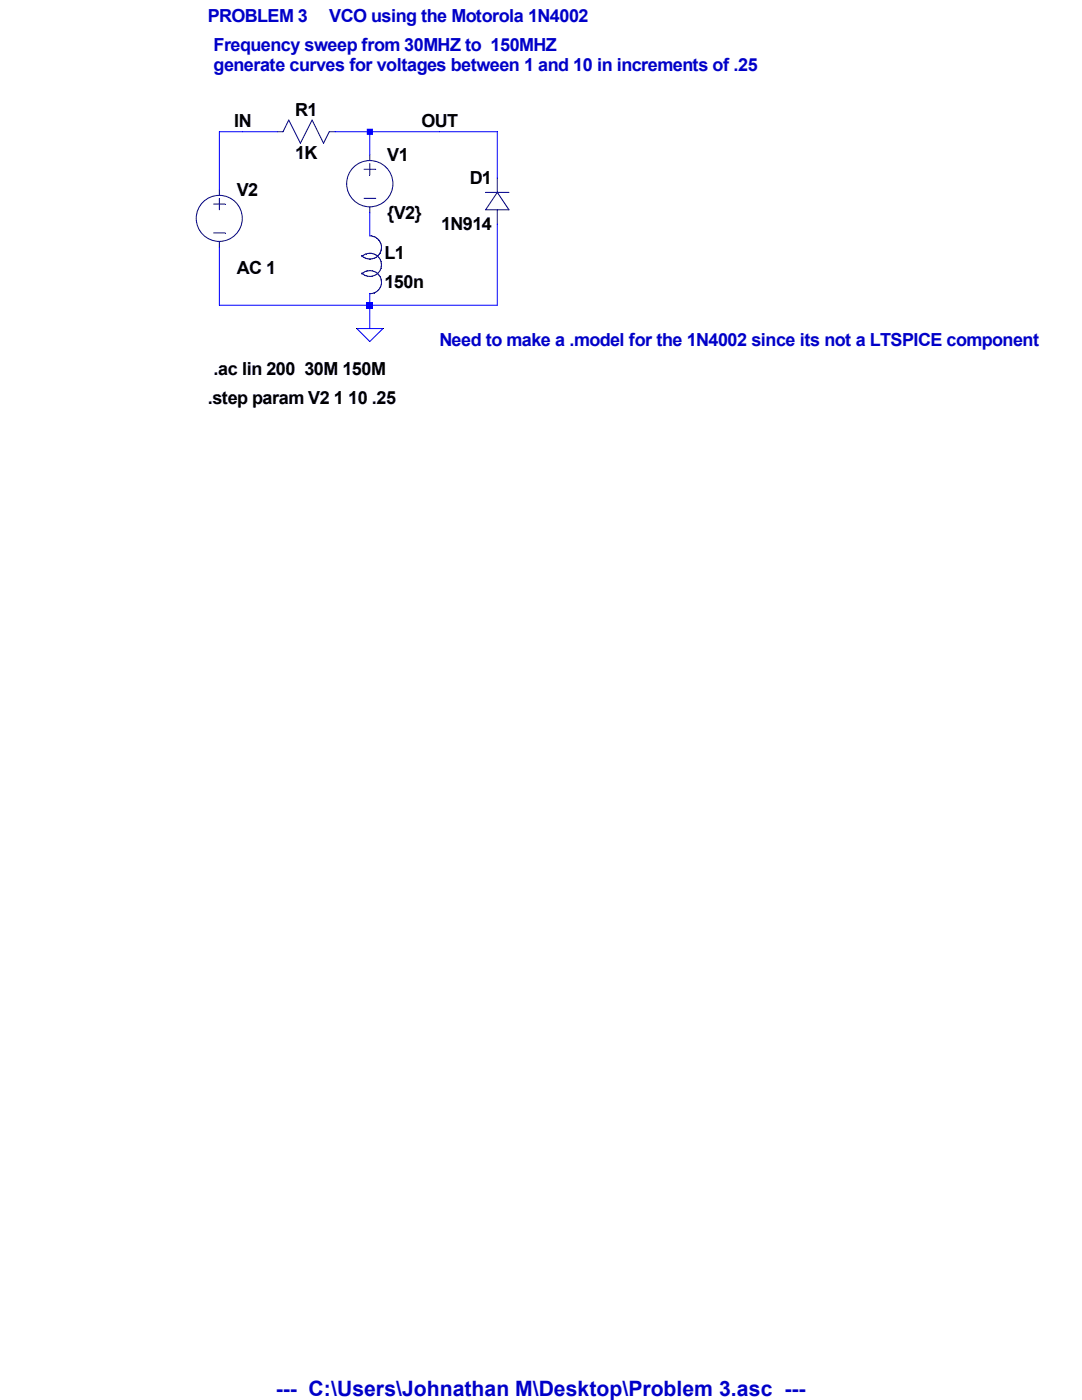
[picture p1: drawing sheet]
<svg xmlns="http://www.w3.org/2000/svg" width="216mm" height="279mm" viewBox="0 0 216 279" stroke-linecap="round" stroke-linejoin="round" font-family="sans-serif">
<path d="M65.7 26.3h1.2" fill="none" stroke="#00007f" stroke-width=".2"/>
<path d="M65.7 26.3l-1.1 2.3" fill="none" stroke="#00007f" stroke-width=".2"/>
<path d="M62.3 24l2.3 4.6" fill="none" stroke="#00007f" stroke-width=".2"/>
<path d="M62.3 24l-2.4 4.6" fill="none" stroke="#00007f" stroke-width=".2"/>
<path d="M57.6 24l2.3 4.6" fill="none" stroke="#00007f" stroke-width=".2"/>
<path d="M55.3 26.3h1.2" fill="none" stroke="#00007f" stroke-width=".2"/>
<path d="M57.6 24l-1.1 2.3" fill="none" stroke="#00007f" stroke-width=".2"/>
<path d="M72.6 33.8h2.4" fill="none" stroke="#00007f" stroke-width=".2"/>
<path d="M72.6 39.6h2.4" fill="none" stroke="#00007f" stroke-width=".2"/>
<path d="M73.8 32.6v2.3" fill="none" stroke="#00007f" stroke-width=".2"/>
<path d="M73.8 41.3v1.2" fill="none" stroke="#00007f" stroke-width=".2"/>
<path d="M73.8 30.9v1.1" fill="none" stroke="#00007f" stroke-width=".2"/>
<g fill="none" stroke="#00007f" stroke-width=".2">
<path d="M96.9 38.4h4.7"/>
<circle cx="73.8" cy="36.7" r="4.6"/>
</g>
<path d="M96.9 41.9h4.7" fill="none" stroke="#00007f" stroke-width=".2"/>
<path d="M99.2 38.4l-2.3 3.5" fill="none" stroke="#00007f" stroke-width=".2"/>
<path d="M99.2 38.4l2.4 3.5" fill="none" stroke="#00007f" stroke-width=".2"/>
<path d="M99.2 41.9v2.8" fill="none" stroke="#00007f" stroke-width=".2"/>
<path d="M99.2 35.5v2.9" fill="none" stroke="#00007f" stroke-width=".2"/>
<path d="M72.4 51l-.2 .2" fill="none" stroke="#00007f" stroke-width=".2"/>
<path d="M72.7 50.8l-.3 .2" fill="none" stroke="#00007f" stroke-width=".2"/>
<path d="M73 50.7l-.3 .1" fill="none" stroke="#00007f" stroke-width=".2"/>
<path d="M73.4 50.6l-.4 .1" fill="none" stroke="#00007f" stroke-width=".2"/>
<path d="M73.7 50.5l-.3 .1" fill="none" stroke="#00007f" stroke-width=".2"/>
<path d="M73.7 50.5h.3" fill="none" stroke="#00007f" stroke-width=".2"/>
<path d="M74 50.5l.4 .1" fill="none" stroke="#00007f" stroke-width=".2"/>
<path d="M74.4 50.6l.3 .1" fill="none" stroke="#00007f" stroke-width=".2"/>
<path d="M74.7 50.7l.3 .2" fill="none" stroke="#00007f" stroke-width=".2"/>
<path d="M75 50.9l.3 .2" fill="none" stroke="#00007f" stroke-width=".2"/>
<path d="M75.3 51.1l.2 .2" fill="none" stroke="#00007f" stroke-width=".2"/>
<path d="M75.5 51.3l.2 .3" fill="none" stroke="#00007f" stroke-width=".2"/>
<path d="M75.7 51.6l.2 .3" fill="none" stroke="#00007f" stroke-width=".2"/>
<path d="M75.9 51.9l.1 .3" fill="none" stroke="#00007f" stroke-width=".2"/>
<path d="M76 52.2l.1 .3" fill="none" stroke="#00007f" stroke-width=".2"/>
<path d="M76.1 52.5v.3" fill="none" stroke="#00007f" stroke-width=".2"/>
<path d="M76.1 52.8v.4" fill="none" stroke="#00007f" stroke-width=".2"/>
<path d="M76.1 53.2l-.1 .3" fill="none" stroke="#00007f" stroke-width=".2"/>
<path d="M76 53.5l-.1 .3" fill="none" stroke="#00007f" stroke-width=".2"/>
<path d="M75.9 53.8l-.2 .3" fill="none" stroke="#00007f" stroke-width=".2"/>
<path d="M75.7 54.1l-.2 .3" fill="none" stroke="#00007f" stroke-width=".2"/>
<path d="M75.5 54.4l-.2 .3" fill="none" stroke="#00007f" stroke-width=".2"/>
<path d="M75.3 54.7l-.3 .1" fill="none" stroke="#00007f" stroke-width=".2"/>
<path d="M75 54.8l-.3 .2" fill="none" stroke="#00007f" stroke-width=".2"/>
<path d="M74.7 55l-.3 .1" fill="none" stroke="#00007f" stroke-width=".2"/>
<path d="M74.4 55.1l-.4 .1" fill="none" stroke="#00007f" stroke-width=".2"/>
<path d="M73.7 55.2h.3" fill="none" stroke="#00007f" stroke-width=".2"/>
<path d="M73.4 55.1l.3 .1" fill="none" stroke="#00007f" stroke-width=".2"/>
<path d="M73 55l.4 .1" fill="none" stroke="#00007f" stroke-width=".2"/>
<path d="M72.7 54.9l.3 .1" fill="none" stroke="#00007f" stroke-width=".2"/>
<path d="M72.4 54.7l.3 .2" fill="none" stroke="#00007f" stroke-width=".2"/>
<path d="M72.2 54.5l.2 .2" fill="none" stroke="#00007f" stroke-width=".2"/>
<path d="M72.4 54.5l-.2 .2" fill="none" stroke="#00007f" stroke-width=".2"/>
<path d="M72.6 54.4l-.2 .1" fill="none" stroke="#00007f" stroke-width=".2"/>
<path d="M72.9 54.2l-.3 .2" fill="none" stroke="#00007f" stroke-width=".2"/>
<path d="M73.2 54.1l-.3 .1" fill="none" stroke="#00007f" stroke-width=".2"/>
<path d="M73.4 54.1h-.2" fill="none" stroke="#00007f" stroke-width=".2"/>
<path d="M73.7 54l-.3 .1" fill="none" stroke="#00007f" stroke-width=".2"/>
<path d="M73.7 54h.3" fill="none" stroke="#00007f" stroke-width=".2"/>
<path d="M74 54l.3 .1" fill="none" stroke="#00007f" stroke-width=".2"/>
<path d="M74.3 54.1h.2" fill="none" stroke="#00007f" stroke-width=".2"/>
<path d="M74.5 54.1l.3 .1" fill="none" stroke="#00007f" stroke-width=".2"/>
<path d="M74.8 54.2l.3 .2" fill="none" stroke="#00007f" stroke-width=".2"/>
<path d="M75.1 54.4l.2 .1" fill="none" stroke="#00007f" stroke-width=".2"/>
<path d="M75.3 54.5l.2 .2" fill="none" stroke="#00007f" stroke-width=".2"/>
<path d="M75.5 54.7l.1 .2" fill="none" stroke="#00007f" stroke-width=".2"/>
<path d="M75.6 54.9l.2 .3" fill="none" stroke="#00007f" stroke-width=".2"/>
<path d="M75.8 55.2l.1 .2" fill="none" stroke="#00007f" stroke-width=".2"/>
<path d="M75.9 55.4l.1 .3" fill="none" stroke="#00007f" stroke-width=".2"/>
<path d="M76 55.7l.1 .3" fill="none" stroke="#00007f" stroke-width=".2"/>
<path d="M76.1 56v.3" fill="none" stroke="#00007f" stroke-width=".2"/>
<path d="M76.1 56.3v.3" fill="none" stroke="#00007f" stroke-width=".2"/>
<path d="M76.1 56.6v.2" fill="none" stroke="#00007f" stroke-width=".2"/>
<path d="M76.1 56.8l-.1 .3" fill="none" stroke="#00007f" stroke-width=".2"/>
<path d="M76 57.1l-.1 .3" fill="none" stroke="#00007f" stroke-width=".2"/>
<path d="M75.9 57.4l-.2 .2" fill="none" stroke="#00007f" stroke-width=".2"/>
<path d="M75.7 57.6l-.1 .2" fill="none" stroke="#00007f" stroke-width=".2"/>
<path d="M75.6 57.8l-.2 .2" fill="none" stroke="#00007f" stroke-width=".2"/>
<path d="M75.4 58l-.3 .2" fill="none" stroke="#00007f" stroke-width=".2"/>
<path d="M75.1 58.2l-.2 .1" fill="none" stroke="#00007f" stroke-width=".2"/>
<path d="M74.9 58.3l-.3 .2" fill="none" stroke="#00007f" stroke-width=".2"/>
<path d="M74.6 58.5h-.2" fill="none" stroke="#00007f" stroke-width=".2"/>
<path d="M74.4 58.5l-.3 .1" fill="none" stroke="#00007f" stroke-width=".2"/>
<path d="M74.1 58.6h-.3" fill="none" stroke="#00007f" stroke-width=".2"/>
<path d="M73.8 47.1h.3" fill="none" stroke="#00007f" stroke-width=".2"/>
<path d="M74.1 47.1l.3 .1" fill="none" stroke="#00007f" stroke-width=".2"/>
<path d="M74.4 47.2h.2" fill="none" stroke="#00007f" stroke-width=".2"/>
<path d="M74.6 47.2l.3 .1" fill="none" stroke="#00007f" stroke-width=".2"/>
<path d="M74.9 47.3l.2 .2" fill="none" stroke="#00007f" stroke-width=".2"/>
<path d="M75.1 47.5l.3 .2" fill="none" stroke="#00007f" stroke-width=".2"/>
<path d="M75.4 47.7l.2 .2" fill="none" stroke="#00007f" stroke-width=".2"/>
<path d="M75.6 47.9l.1 .2" fill="none" stroke="#00007f" stroke-width=".2"/>
<path d="M75.7 48.1l.2 .2" fill="none" stroke="#00007f" stroke-width=".2"/>
<path d="M75.9 48.3l.1 .3" fill="none" stroke="#00007f" stroke-width=".2"/>
<path d="M76 48.6l.1 .3" fill="none" stroke="#00007f" stroke-width=".2"/>
<path d="M76.1 48.9v.2" fill="none" stroke="#00007f" stroke-width=".2"/>
<path d="M76.1 49.1v.3" fill="none" stroke="#00007f" stroke-width=".2"/>
<path d="M76.1 49.4v.3" fill="none" stroke="#00007f" stroke-width=".2"/>
<path d="M76.1 49.7l-.1 .3" fill="none" stroke="#00007f" stroke-width=".2"/>
<path d="M76 50l-.1 .2" fill="none" stroke="#00007f" stroke-width=".2"/>
<path d="M75.9 50.2l-.1 .3" fill="none" stroke="#00007f" stroke-width=".2"/>
<path d="M75.8 50.5l-.2 .3" fill="none" stroke="#00007f" stroke-width=".2"/>
<path d="M75.6 50.8l-.1 .2" fill="none" stroke="#00007f" stroke-width=".2"/>
<path d="M75.5 51l-.2 .2" fill="none" stroke="#00007f" stroke-width=".2"/>
<path d="M75.3 51.2l-.2 .2" fill="none" stroke="#00007f" stroke-width=".2"/>
<path d="M75.1 51.4l-.3 .1" fill="none" stroke="#00007f" stroke-width=".2"/>
<path d="M74.8 51.5l-.3 .1" fill="none" stroke="#00007f" stroke-width=".2"/>
<path d="M74.5 51.6h-.2" fill="none" stroke="#00007f" stroke-width=".2"/>
<path d="M74.3 51.6l-.3 .1" fill="none" stroke="#00007f" stroke-width=".2"/>
<path d="M73.7 51.7h.3" fill="none" stroke="#00007f" stroke-width=".2"/>
<path d="M73.4 51.6l.3 .1" fill="none" stroke="#00007f" stroke-width=".2"/>
<path d="M73.2 51.6h.2" fill="none" stroke="#00007f" stroke-width=".2"/>
<path d="M72.9 51.5l.3 .1" fill="none" stroke="#00007f" stroke-width=".2"/>
<path d="M72.6 51.4l.3 .1" fill="none" stroke="#00007f" stroke-width=".2"/>
<path d="M72.4 51.2l.2 .2" fill="none" stroke="#00007f" stroke-width=".2"/>
<path d="M72.2 51l.2 .2" fill="none" stroke="#00007f" stroke-width=".2"/>
<path d="M42.6 40.7h2.3" fill="none" stroke="#00007f" stroke-width=".2"/>
<path d="M42.6 46.5h2.3" fill="none" stroke="#00007f" stroke-width=".2"/>
<path d="M43.8 39.6v2.3" fill="none" stroke="#00007f" stroke-width=".2"/>
<path d="M43.8 48.2v1.2" fill="none" stroke="#00007f" stroke-width=".2"/>
<path d="M43.8 37.8v1.2" fill="none" stroke="#00007f" stroke-width=".2"/>
<circle cx="43.8" cy="43.6" r="4.6" fill="none" stroke="#00007f" stroke-width=".2"/>
<path d="M43.8 26.3h4.6M71.2 65.6h5.2l-2.6 2.6z" fill="none" stroke="#00f" stroke-width=".2"/>
<path d="M48.4 26.3h6.9" fill="none" stroke="#00f" stroke-width=".2"/>
<path d="M66.9 26.3h6.9" fill="none" stroke="#00f" stroke-width=".2"/>
<path d="M73.8 26.3h13.9" fill="none" stroke="#00f" stroke-width=".2"/>
<path d="M87.7 26.3h11.5" fill="none" stroke="#00f" stroke-width=".2"/>
<path d="M73.8 26.3v4.6" fill="none" stroke="#00f" stroke-width=".2"/>
<path d="M99.2 26.3v9.2" fill="none" stroke="#00f" stroke-width=".2"/>
<path d="M43.8 26.3v11.5" fill="none" stroke="#00f" stroke-width=".2"/>
<path d="M73.8 42.5v4.6" fill="none" stroke="#00f" stroke-width=".2"/>
<path d="M43.8 49.4v11.5" fill="none" stroke="#00f" stroke-width=".2"/>
<path d="M73.8 58.6v2.3" fill="none" stroke="#00f" stroke-width=".2"/>
<path d="M43.8 60.9h30" fill="none" stroke="#00f" stroke-width=".2"/>
<path d="M99.2 44.7v16.2" fill="none" stroke="#00f" stroke-width=".2"/>
<path d="M73.8 60.9h25.4" fill="none" stroke="#00f" stroke-width=".2"/>
<path d="M73.8 60.9v4.7" fill="none" stroke="#00f" stroke-width=".2"/>
<path d="M73.2 25.7h1.2v1.2h-1.2z" fill-rule="evenodd" fill="#00f"/>
<path d="M73.2 60.3h1.2v1.3h-1.2z" fill="#00f"/>
<text font-size="4.2" fill="#0000c8" x="55" y="278.7">--- C:\Users\Johnathan M\Desktop\Problem 3.asc ---</text>
<g font-size="3.6" fill="#0000c8">
<text x="41.4" y="4.4">PROBLEM 3</text>
<text x="65.7" y="4.4">VCO using the Motorola 1N4002</text>
<text x="42.6" y="10.1">Frequency sweep from 30MHZ to 150MHZ</text>
<text x="42.6" y="14.2">generate curves for voltages between 1 and 10 in increments of .25</text>
<text x="87.7" y="69">Need to make a .model for the 1N4002 since its not a LTSPICE component</text>
</g>
<g font-size="3.6">
<text x="58.9" y="23.1">R1</text>
<text x="46.7" y="25.4">IN</text>
<text x="84.1" y="25.4">OUT</text>
<text x="58.9" y="31.8">1K</text>
<text x="77.3" y="32.1">V1</text>
<text x="47.2" y="39">V2</text>
<text x="93.7" y="36.7">D1</text>
<text x="77.3" y="43.6">{V2}</text>
<text x="88" y="45.9">1N914</text>
<text x="76.7" y="51.7">L1</text>
<text x="47.2" y="54.6">AC 1</text>
<text x="76.7" y="57.5">150n</text>
<text x="42.6" y="74.8">.ac lin 200 30M 150M</text>
<text x="41.4" y="80.6">.step param V2 1 10 .25</text>
</g>
</svg>
